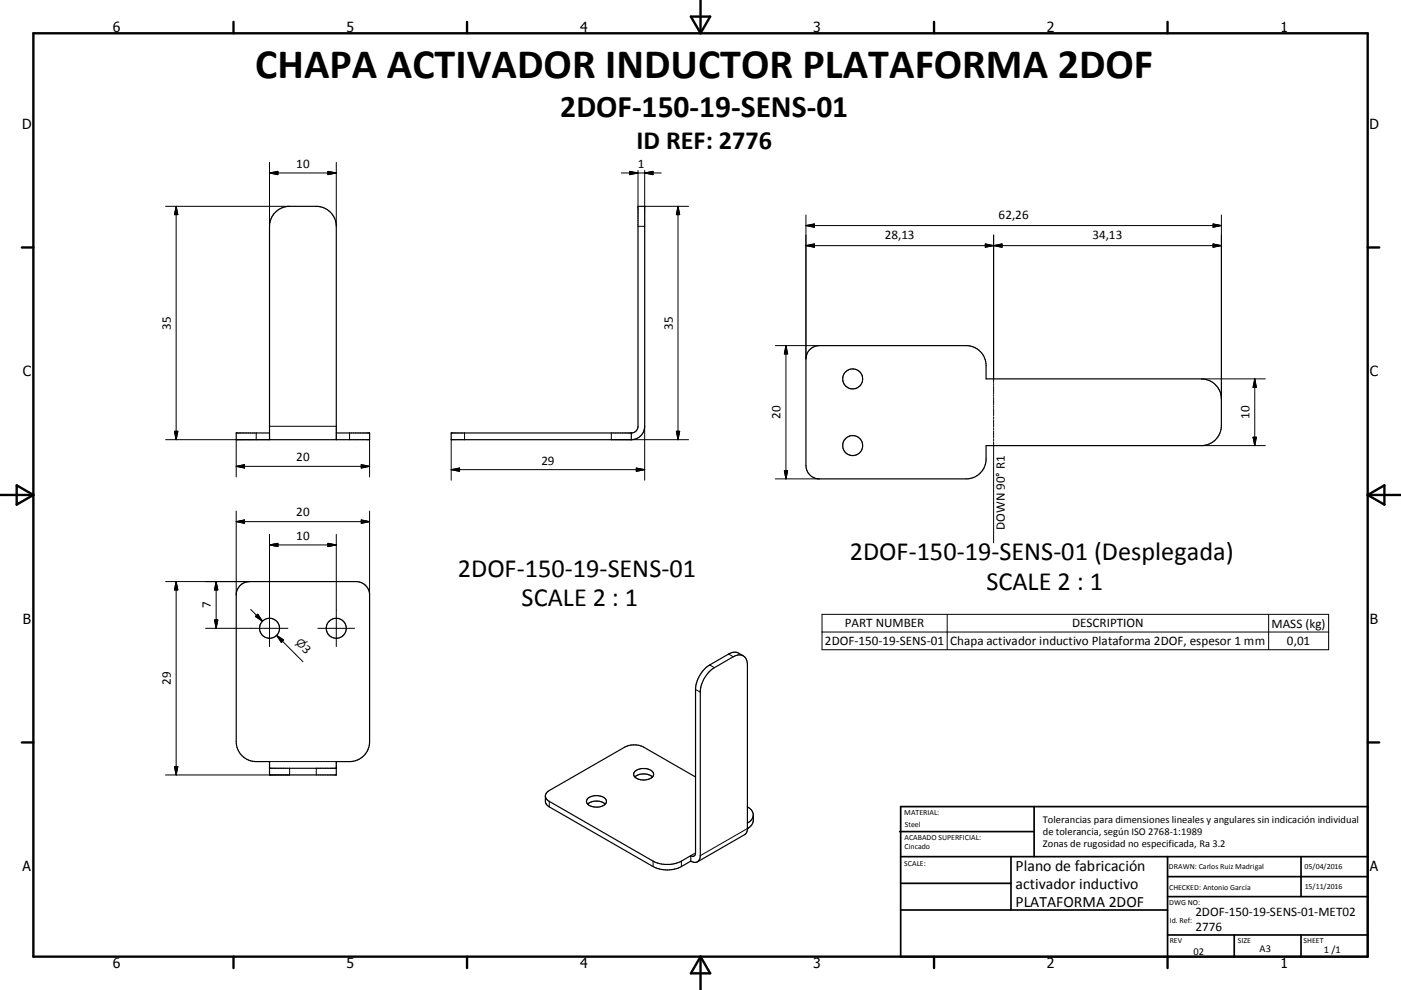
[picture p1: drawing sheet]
<svg xmlns="http://www.w3.org/2000/svg" width="420mm" height="297mm" viewBox="0 0 420 297" stroke-linecap="round" stroke-linejoin="round" font-family="sans-serif">
<g fill="none" stroke="#000" stroke-width=".36">
<path d="M243 104.7l1.2-.8 1.4-.2h44a6 6 0 0 1 6 6v4h64.6a6 6 0 0 1 6 6v8a6 6 0 0 1-6 6h-64.6v4a6 6 0 0 1-6 6h-44a4 4 0 0 1-4-4v-32l.5-1.9zM80.8 129.9h-10v2h40v-2h-10M80.8 131.9v-64a6 6 0 0 1 6-6h8a6 6 0 0 1 6 6v64M189.3 129.9h-54v2h54M189.3 129.9a1.97 1.97 0 0 0 2-2v-66h2v66a4 4 0 0 1-4 4M189.3 129.9v2M71.8 175.9l1.6-1.1 1.4-.3h32a4 4 0 0 1 4 4v44a6 6 0 0 1-6 6h-4v4h-20v-4h-4a6 6 0 0 1-6-6v-44l.3-1.4zM222.8 196.8l-1.4-.9a2.93 2.93 0 0 0-3 .3l-5.6 3.3a9.3 9.3 0 0 0-4.3 7.3v49.1a.87 .87 0 0 1-.4 .9 .87 .87 0 0 1-1-.1M222.8 196.8l.8 .7 .5 1.5-.1 50.3-.7 1.1-14.2 8.2M222.8 196.8a2.95 2.95 0 0 0-3 .2l-5.6 3.3a9.5 9.5 0 0 0-4.2 6.9v49.5a1.75 1.75 0 0 1-.9 1.8 1.75 1.75 0 0 1-2-.1M80.8 230.5h20M163.5 238.9l.6 1.1 .6 .4 31.1 18a9.4 9.4 0 0 0 8.5 0l2.8-1.7"/>
<path d="M176.2 239.5a4 4 0 0 1 5.6 .5 2.13 2.13 0 0 1-2.6 2.1 2.67 2.67 0 0 1-3.4-1.9zM190.3 233.1a4.3 4.3 0 0 1 5.3 0M190.4 231.4a4 4 0 0 1 5.5 .5 1.7 1.7 0 0 1-1.7 2 3.2 3.2 0 0 1-4.2-1.6zM208.5 233.1l-15.5-9a6.3 6.3 0 0 0-5.7 0l-22.9 13.3-.8 1-.1 2.3 .4 .7 .8 .7 31.1 17.9a9.4 9.4 0 0 0 8.5 0l2.8-1.6M176.2 241.2a4.3 4.3 0 0 1 5.3 0M207.1 256.7v1.7M224.1 242a2.96 2.96 0 0 1 1.8 2.5M225.9 244.5a2.97 2.97 0 0 1-1.8 2.4M225.9 244.5v1.6a2.99 2.99 0 0 1-1.8 2.5"/>
<circle cx="255.6" cy="113.7" r="3"/>
<circle cx="255.6" cy="133.7" r="2.99"/>
<circle cx="80.8" cy="188.5" r="3"/>
<circle cx="100.8" cy="188.5" r="3"/>
</g>
<g fill="none" stroke="#000" stroke-width=".3">
<path d="M80.8 51.9l2.5-.5v1zM80.8 48.7v19.2M80.8 51.9h20M98.3 51.4l2.5 .5-2.5 .5zM100.8 48.7v19.2M186.3 51.9h12M188.8 51.4l2.5 .5-2.5 .5zM191.3 51.1v10.8M193.3 51.9l2.5-.5v1zM193.3 51.1v10.8h13.1M49.6 61.9h37.2M52.8 61.9v70"/>
<path d="M52.8 61.9l.5 2.5h-1zM191.3 67.9h2M203.3 61.9l.5 2.5h-1zM203.3 61.9v70M241.6 73.7h124.6M241.6 73.7l2.5-.5v1zM241.6 67.7l2.5-.5v1zM241.6 64.5v43.2M241.6 67.7h124.6M295.4 73.2l2.5 .5-2.5 .5zM297.9 70.5v44.3M297.9 73.7l2.5-.5v1z"/>
<path d="M363.7 67.2l2.5 .5-2.5 .5zM363.7 73.2l2.5 .5-2.5 .5zM366.2 64.5v55.2M232.5 103.7h13.1M235.6 103.7v40M235.6 103.7l.5 2.5h-.9zM297.9 115.1v.5M297.9 115.9v2.2M297.9 118.4v.6M297.9 119.2v2.3M360.2 113.7h19.2M376.2 113.7v20"/>
<path d="M376.2 113.7l.5 2.5h-1zM49.6 131.9h31.2M52.3 129.4h1l-.5 2.5zM70.8 139.9l2.5-.5v1zM70.8 131.9v11.2M70.8 139.9h40M76.8 129.9v2M80.8 127.9h20M104.8 129.9v2M108.3 139.4l2.5 .5-2.5 .5zM110.8 129.9v13.2M135.3 131.9v12.2"/>
<path d="M139.3 129.9v2M183.3 129.9v2h23.1M193.3 127.9v16.2M202.8 129.4h1l-.5 2.5zM297.9 121.7v.6M297.9 122.6v2.2M297.9 125.1v.5M297.9 125.9v2.2M297.9 128.4v.6M297.9 129.2v2.3M297.9 131.7v.6M297.9 132.6v30.3"/>
<path d="M360.2 133.7h19.2M375.7 131.2h1l-.5 2.5zM70.8 156.5h40M70.8 156.5l2.5-.5v1zM70.8 153.3v25.2M108.3 156l2.5 .5-2.5 .5zM110.8 153.3v25.2M135.3 140.9h58M135.3 140.9l2.5-.5v1zM190.8 140.4l2.5 .5-2.5 .5zM232.5 143.7h13.1M235.2 141.2h.9l-.5 2.5z"/>
<path d="M49.6 174.5h25.2M52.8 174.5v58M52.8 174.5l.5 2.5h-1zM64.8 174.5l.5 2.5h-1zM64.8 174.5v14M80.8 163.5h20M80.8 163.5l2.5-.5v1zM80.8 160.3v33.7M98.3 163l2.5 .5-2.5 .5zM100.8 160.3v33.7M61.6 188.5h24.7M64.3 186h1l-.5 2.5z"/>
<path d="M75.2 182.8l3.5 3.6M76.6 184.9l.7-.6 1.4 2.1zM82.9 190.6l1.8 1.8M82.9 190.6l2.1 1.4-.6 .7zM82.9 190.6l7.9 7.9M95.3 188.5h11M212.8 199.5l1.4 .8M218.4 196.2l1.4 .8M246.5 184.3h151.8v10.6h-151.8zM246.5 189.6h151.8M284 184.3v10.6M380.4 184.3v10.6"/>
<path d="M208.5 206.8l1.5 .9M52.3 230h1l-.5 2.5zM80.8 228.5h20M86.8 230.5v2h-37.2M94.8 230.5v2M164.7 240.4v1.7M195.8 258.4v1.6M204.3 258.4v1.6M208.5 255.9l-1.4 .8M224.1 248.6h.1M224.1 248.6l-14.1 8.1"/>
</g>
<circle cx="224.1" cy="248.6" r=".18" fill="#000"/>
<g fill="none" stroke="#000" stroke-width=".71">
<path d="M10 10h400v277h-400zM70 6.6v3.4M140 6.6v3.4M207.1 5h5.8l-2.9 5zM210 0v10M280 6.6v3.4M350 6.6v3.4M6.6 74.2h3.4M410 74.2h3.5M0 148.5h10M5 145.6l5 2.9-5 2.9zM410 148.5h10.1"/>
<path d="M410 148.5l5.1-2.9v5.8zM6.6 222.7h3.4M410 222.7h3.5M70 287v3.4M140 287v3.4M210 287v10M210 287l2.9 5h-5.8zM280 287v3.4M350 287v3.4"/>
</g>
<g fill="none" stroke="#000" stroke-width=".51">
<path d="M269.7 249.5h40.3M270 242h140v45h-140zM270 257h140M303.1 257v16M310 242v15M350 257v30M390.1 257v12M270 265h33.1M270 273h80M350 269h60M350 263h60M350 280.5h60"/>
<path d="M370 280.5v6.5M390.1 280.5v6.5"/>
</g>
<g fill="#000" stroke="#000" stroke-width=".3">
<path d="M80.8 51.9l2.5-.5v1zM98.3 51.4l2.5 .5-2.5 .5zM188.8 51.4l2.5 .5-2.5 .5zM193.3 51.9l2.5-.5v1zM52.8 61.9l.5 2.5h-1zM203.3 61.9l.5 2.5h-1zM241.6 73.7l2.5-.5v1zM241.6 67.7l2.5-.5v1zM295.4 73.2l2.5 .5-2.5 .5zM297.9 73.7l2.5-.5v1zM363.7 67.2l2.5 .5-2.5 .5zM363.7 73.2l2.5 .5-2.5 .5z"/>
<path d="M235.6 103.7l.5 2.5h-.9zM376.2 113.7l.5 2.5h-1zM52.3 129.4h1l-.5 2.5zM70.8 139.9l2.5-.5v1zM202.8 129.4h1l-.5 2.5zM375.7 131.2h1l-.5 2.5zM70.8 156.5l2.5-.5v1zM108.3 156l2.5 .5-2.5 .5zM108.3 139.4l2.5 .5-2.5 .5zM135.3 140.9l2.5-.5v1zM190.8 140.4l2.5 .5-2.5 .5zM235.2 141.2h.9l-.5 2.5z"/>
<path d="M52.8 174.5l.5 2.5h-1zM64.8 174.5l.5 2.5h-1zM80.8 163.5l2.5-.5v1zM98.3 163l2.5 .5-2.5 .5zM64.3 186h1l-.5 2.5zM76.6 184.9l.7-.6 1.4 2.1zM82.9 190.6l2.1 1.4-.6 .7zM52.3 230h1l-.5 2.5z"/>
</g>
<text font-size="12.6" x="76.5" y="23.3">CHAPA ACTIVADOR INDUCTOR PLATAFORMA 2DOF</text>
<text font-size="9.4" x="168" y="35.1">2DOF-150-19-SENS-01</text>
<g font-size="7.9">
<text x="190.8" y="44.6">ID REF: 2776</text>
<text x="254.8" y="167.9">2DOF-150-19-SENS-01 (Desplegada)</text>
<text x="137.2" y="173">2DOF-150-19-SENS-01</text>
<text x="295.7" y="176.9">SCALE 2 : 1</text>
<text x="156.4" y="181.9">SCALE 2 : 1</text>
</g>
<g font-size="4.7">
<text x="304.5" y="261.2">Plano de fabricación</text>
<text x="304.5" y="266.6">activador inductivo</text>
<text x="304.5" y="272">PLATAFORMA 2DOF</text>
</g>
<g font-size="4.2">
<text x="33.9" y="9.6">6</text>
<text x="103.9" y="9.6">5</text>
<text x="173.9" y="9.6">4</text>
<text x="243.8" y="9.6">3</text>
<text x="313.9" y="9.6">2</text>
<text x="383.9" y="9.6">1</text>
<text x="6.7" y="38.7">D</text>
<text x="410.5" y="38.7">D</text>
<text x="6.9" y="112.9">C</text>
<text x="410.7" y="112.9">C</text>
<text x="6.9" y="187.1">B</text>
<text x="410.7" y="187.1">B</text>
<text x="6.8" y="261.4">A</text>
<text x="410.7" y="261.4">A</text>
<text x="33.9" y="290.4">6</text>
<text x="103.9" y="290.4">5</text>
<text x="173.9" y="290.4">4</text>
<text x="243.8" y="290.4">3</text>
<text x="313.9" y="290.4">2</text>
<text x="383.9" y="290.4">1</text>
</g>
<g font-size="3.9">
<text x="88.8" y="50.4">10</text>
<text x="191.3" y="50.4">1</text>
<text x="299.4" y="65.6">62,26</text>
<text x="265.3" y="71.6">28,13</text>
<text x="327.6" y="71.6">34,13</text>
<text x="51.2" y="98.9" transform="rotate(-90 51.2 98.9)">35</text>
<text x="201.8" y="98.9" transform="rotate(-90 201.8 98.9)">35</text>
<text x="234" y="125.6" transform="rotate(-90 234 125.6)">20</text>
<text x="374.6" y="125.6" transform="rotate(-90 374.6 125.6)">10</text>
<text x="88.8" y="138.3">20</text>
<text x="162.3" y="139.4">29</text>
<text x="88.8" y="154.9">20</text>
<text x="88.8" y="161.9">10</text>
<text x="301.2" y="158.9" transform="rotate(-90 301.2 158.9)">DOWN 90° R1</text>
<text x="63.2" y="182.5" transform="rotate(-90 63.2 182.5)">7</text>
<text x="253.2" y="188.2">PART NUMBER</text>
<text x="321.4" y="188.2">DESCRIPTION</text>
<text x="381.3" y="188.3">MASS (kg)</text>
<text x="90.4" y="195.1" transform="rotate(45 90.4 195.1)">3</text>
<text x="247.3" y="193.5">2DOF-150-19-SENS-01</text>
<text x="284.9" y="193.6">Chapa activador inductivo Plataforma 2DOF, espesor 1 mm</text>
<text x="385.8" y="193.5">0,01</text>
<text x="51.2" y="205.5" transform="rotate(-90 51.2 205.5)">29</text>
<text x="358.4" y="274.9">2DOF-150-19-SENS-01-MET02</text>
<text x="358.4" y="279.4">2776</text>
</g>
<text font-size="3.3" x="88.5" y="193" transform="rotate(45 88.5 193)">⌀</text>
<g font-size="3.1">
<text x="312.7" y="246.8">Tolerancias para dimensiones lineales y angulares sin indicación individual</text>
<text x="312.7" y="250.4">de tolerancia, según ISO 2768-1:1989</text>
<text x="312.7" y="254">Zonas de rugosidad no especificada, Ra 3.2</text>
<text x="357.8" y="286.5">02</text>
<text x="377.6" y="285.6">A3</text>
<text x="396.9" y="285.9">1 /1</text>
</g>
<g font-size="2.4">
<text x="271.1" y="244.4">MATERIAL:</text>
<text x="271.2" y="252">ACABADO SUPERFICIAL:</text>
<text x="271.3" y="248">Steel</text>
<text x="271.2" y="254.7">Cincado</text>
<text x="271.1" y="259.7">SCALE:</text>
<text x="350.4" y="260.8">DRAWN: Carlos Ruiz Madrigal</text>
<text x="391.1" y="260.6">05/04/2016</text>
<text x="350.5" y="267">CHECKED: Antonio García</text>
<text x="391.2" y="266.7">15/11/2016</text>
<text x="350.5" y="271.4">DWG NO:</text>
<text x="350.7" y="276.9">Id. Ref:</text>
<text x="350.7" y="282.8">REV</text>
<text x="371.1" y="282.9">SIZE</text>
<text x="390.8" y="283">SHEET</text>
</g>
</svg>
